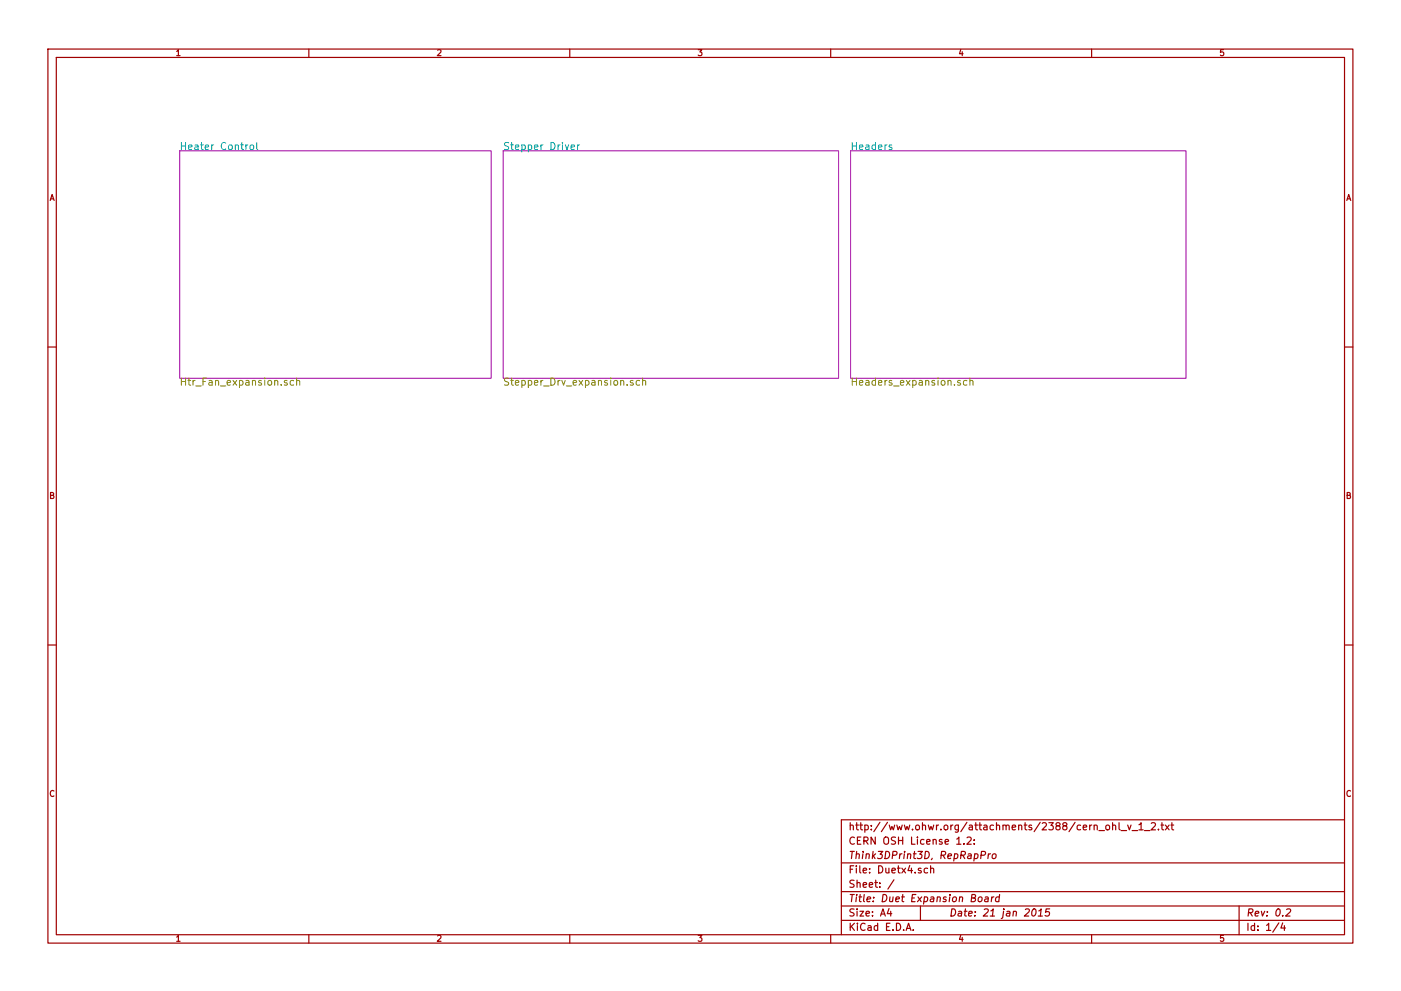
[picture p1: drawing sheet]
<svg xmlns="http://www.w3.org/2000/svg" width="297mm" height="210mm" viewBox="0 0 297 210" stroke-linecap="round" stroke-linejoin="round" font-family="sans-serif">
<g fill="none" stroke="#a00000" stroke-width=".25">
<path d="M10.2 10.4h276.6v189.7h-276.6zM11.9 12.2h273.2v186.1h-273.2zM65.5 10.4v1.8M120.8 10.4v1.8M176.1 10.4v1.8M231.4 10.4v1.8M10.2 73.6h1.7M285.1 73.6h1.7M10.2 136.8h1.7M285.1 136.8h1.7M202.8 179.1h.9M204.4 179v.1"/>
<path d="M205 177.7l.6-.1 .3 .4-.9 1.1h.9M206.6 179v.1M206.6 178.2v.1M235.9 175.2l.1-.1a.36 .36 0 0 1 .6 .2v.8M235.9 174.5v1.6M237.3 174.5v1.4l.2 .2M237.7 176.2h1.2M239.1 175.1l.3 1 .4-1M240 176.2h1.2M241.5 175l.4-.5v1.6M241.5 176.1h.9M242.6 176.2h1.2"/>
<path d="M244.1 174.7l.6-.2 .3 .5-1 1.1h1M245.6 175.9v.2M246.2 175.1h.5M246.4 174.5v1.4l.3 .2M247.1 175.1l.8 1M247.9 175.1l-.8 1M248.3 175.1h.5M248.5 174.5v1.4l.3 .2M285.1 173.9h-106.7v24.4M65.5 198.3v1.8M120.8 198.3v1.8M176.1 198.3v1.8"/>
<path d="M178.4 183.1h106.7M178.4 189.2h106.7M178.4 195.3h106.7M178.4 192.2h106.7M188.5 192.8l-.4 1h1M188.8 193.3v1.1M189.5 186.7l-1.3 1.9M192.1 197.4l.5-1.5 .5 1.5M192.3 197h.7M193.6 197.3v.1M195.1 192.2v3.1M196.7 184.3l-.5-.1-.3 .3 .1 .6 .2 .1 .5-.1"/>
<path d="M197.3 184.3h.1a.36 .36 0 0 1 .6 .1v.8M197.3 183.7v1.5M207.5 190.4l.3-.1 .4 .1v.6l-.4 .3-.4-.1zM208 181.5l.8-.1 .1-.3v-.3l-.2-.2h-.6l-.2 1.6M208.9 190.4h.6l-.1 .9M209.5 190.7l-.7 .1-.1 .3 .2 .2 .5-.1M209.6 181.1l-.2 1.1M210 181.1l-.5 .4M210.3 190.3l-.1 1M210.5 181.3l.2-.2 .5 .2-.2 .7-.2 .2-.4-.2zM210.7 190.3l-.5 .3M211.9 190.4h-.6l-.3 .6 .3 .3 .5-.1"/>
<path d="M211.9 189.8l-.1 1.5M219 193l.2-.2a.78 .78 0 0 1 .6 .7 .78 .78 0 0 1-.4 .7l-.4 .2-.2-.3v-.7zM220.1 194.4h.9M220.2 193.3l.6-.5-.2 1.6M222.6 192.8h-.8l-.1 .8 .2-.2 .5 .1 .1 .2-.1 .5-.3 .2-.5-.2M231.4 198.3v1.8M262.7 192.2v6.1M271.1 195.8l-1.3 2M272 195.8l-.4 1.1h.9M272.3 196.4v1M272.8 193l.6-.2 .3 .3-.2 .4-.9 .9h.9"/>
</g>
<path d="M38.1 32h66v48.3h-66zM106.7 32h71.1v48.3h-71.1zM180.3 32h71.2v48.3h-71.2z" fill="none" stroke="#a000a0" stroke-width=".21"/>
<path d="M52.6 30.7l-.5 .3M53.1 30.8l.4-.1 .3 .3v.5l-.3 .2-.5-.2zM54.4 30.2v1.3l.3 .2M121.1 31.2l.7-.1-.1-.3-.4-.1-.2 .3 .1 .7h.5M122.5 30.7v1M122.9 30.7l-.4 .3M189.1 30.8l-.4-.1-.2 .3 .1 .2 .5 .1v.4h-.6" fill="none" stroke="#00a0a0" stroke-width=".21"/>
<path d="M62.3 80.8l-.5-.1-.3 .3 .1 .6 .2 .1h.5M62.9 80.9l.1-.1a.36 .36 0 0 1 .6 .1v.8M62.9 80.2v1.5M134.2 80.8l-.3-.1-.3 .2 .1 .2 .5 .2v.4h-.6M135.6 80.8l-.4-.1-.3 .3 .1 .6 .2 .1h.4M136.2 80.9l.1-.1a.36 .36 0 0 1 .6 .1v.8M136.2 80.2v1.5M205 80.8l-.4-.1-.3 .3v.6l.3 .1h.4M205.6 80.9l.1-.1a.36 .36 0 0 1 .6 .1v.8M205.6 80.2v1.5" fill="none" stroke="#808000" stroke-width=".21"/>
<g font-size="2.1" fill="#00a0a0">
<text x="38.1" y="31.9">Heater Control</text>
<text x="106.7" y="31.9">Stepper Driver</text>
<text x="180.3" y="31.9">Headers</text>
</g>
<g font-size="2.1" fill="#808000">
<text x="38.1" y="81.9">Htr_Fan_expansion.sch</text>
<text x="106.7" y="81.9">Stepper_Drv_expansion.sch</text>
<text x="180.3" y="81.9">Headers_expansion.sch</text>
</g>
<g font-size="2.1" fill="#a00000">
<text x="179.9" y="179.3">CERN OSH License 1.2:</text>
<text x="179.9" y="176.2">http://www.ohwr.org/attachments/2388/cern_ohl_v_1_2.txt</text>
<text x="179.9" y="185.4">File: Duetx4.sch</text>
<text x="179.9" y="182.3">Think3DPrint3D, RepRapPro</text>
<text x="179.9" y="191.5">Title: Duet Expansion Board</text>
<text x="179.9" y="188.4">Sheet: /</text>
<text x="179.9" y="197.6">KiCad E.D.A.</text>
<text x="179.9" y="194.5">Size: A4</text>
<text x="201.2" y="194.5">Date: 21 jan 2015</text>
<text x="264.2" y="194.5">Rev: 0.2</text>
<text x="264.2" y="197.6">Id: 1/4</text>
</g>
<g font-size="1.8" fill="#a00000">
<text x="37.3" y="11.9">1</text>
<text x="92.7" y="11.9">2</text>
<text x="148" y="11.9">3</text>
<text x="203.3" y="11.9">4</text>
<text x="258.6" y="11.9">5</text>
<text x="10.4" y="42.7">A</text>
<text x="285.3" y="42.7">A</text>
<text x="10.4" y="105.9">B</text>
<text x="285.3" y="105.9">B</text>
<text x="10.4" y="169.1">C</text>
<text x="285.3" y="169.1">C</text>
<text x="37.3" y="199.8">1</text>
<text x="92.7" y="199.8">2</text>
<text x="148" y="199.8">3</text>
<text x="203.3" y="199.8">4</text>
<text x="258.6" y="199.8">5</text>
</g>
</svg>
